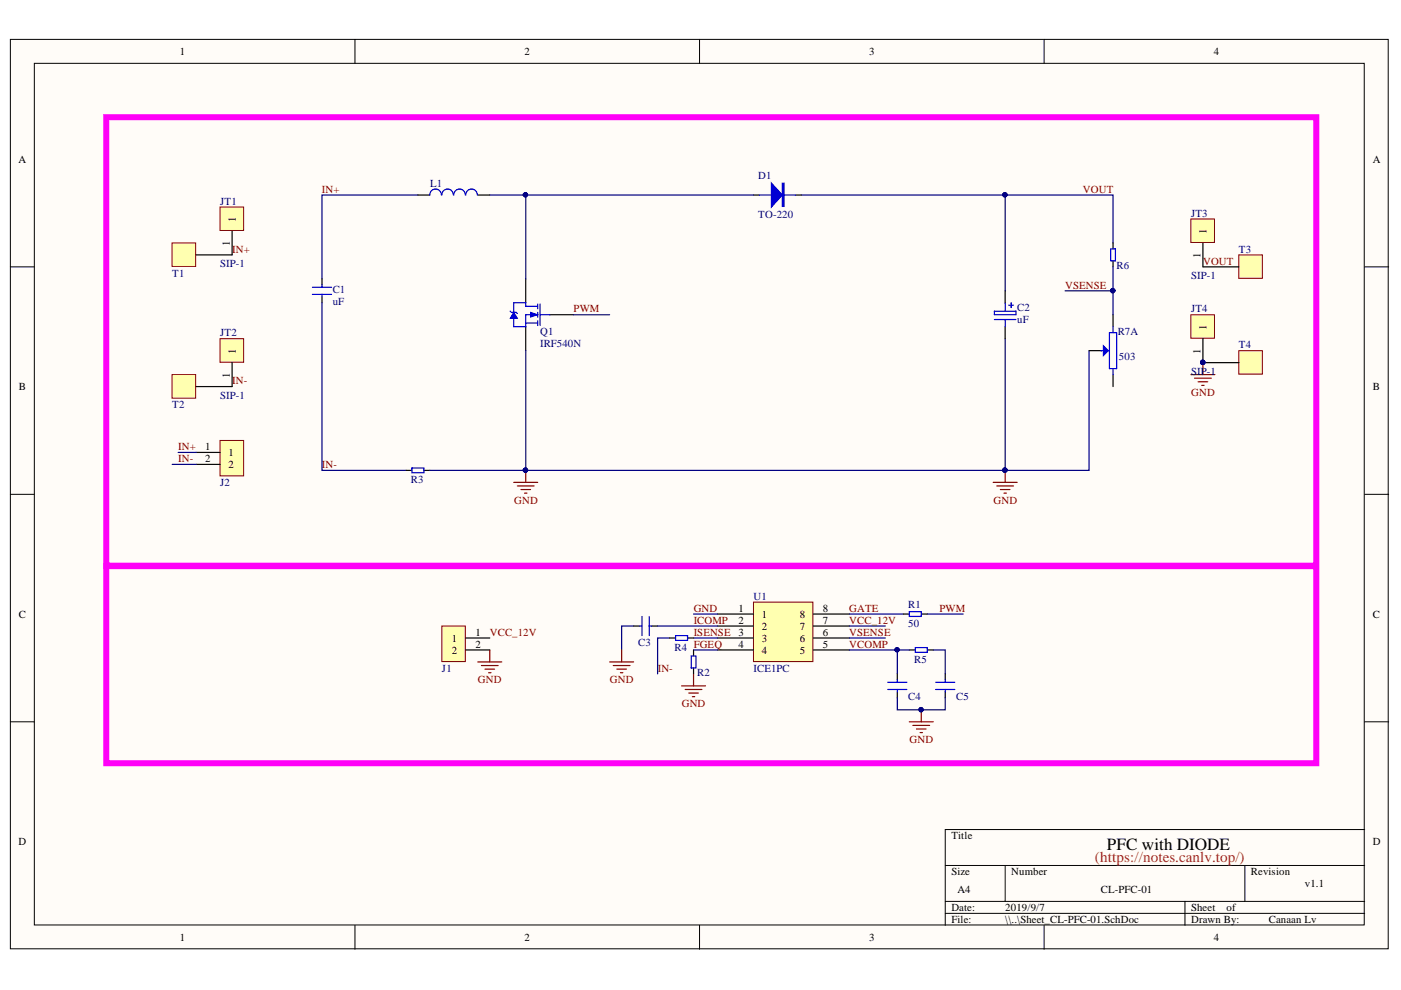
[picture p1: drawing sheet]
# Altium schematic sheet Sheet_CL-PFC-01.SchDoc: PFC with DIODE
size A4; Author: Canaan Lv; DocumentNumber: CL-PFC-01; Revision: v1.1

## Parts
C1  uF  [CAP-7.5-CP]
C2  uF  [CZ18X35]
C3  uF  [C120603]  (value not drawn)
C4  uF  [C120603]  (value not drawn)
C5  uF  [C120603]  (value not drawn)
D1  TO-220  [TO-220]
J1  SIP-2  [2.54XH接插件2P]  (value not drawn)
J2  SIP-2  [2.54XH接插件2P]  (value not drawn)
JT1  SIP-1  [2.54排针1X1]
JT2  SIP-1  [2.54排针1X1]
JT3  SIP-1  [2.54排针1X1]
JT4  SIP-1  [2.54排针1X1]
L1  (no value)  [77930]
Q1  IRF540N  [TO-220AB]
R1  R贴片电阻  [R120603]  (value not drawn)
R2  R贴片电阻  [R120603]  (value not drawn)
R3  R直插电阻  [水泥电阻]  (value not drawn)
R4  R贴片电阻  [R120603]  (value not drawn)
R5  R贴片电阻  [R120603]  (value not drawn)
R6  R贴片电阻  [R120603]  (value not drawn)
R7  (no value)  [ADJ-3296-1]  (part A of 2)
T1  香蕉头接线柱  [香蕉接线柱Black_6mm]  (value not drawn)
T2  香蕉头接线柱  [香蕉接线柱Black_6mm]  (value not drawn)
T3  香蕉头接线柱  [香蕉接线柱Black_6mm]  (value not drawn)
T4  香蕉头接线柱  [香蕉接线柱Black_6mm]  (value not drawn)
U1  ICE1PC  [SOP8]

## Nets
GND: C2.2 C3.1 C4.1 C5.1 J1.2 JT4.1 Q1.3(S) R2.1 R3.2 R7.2 T4.1 U1.1
FGEQ: R2.2 U1.4
GATE: R1.1 U1.8
ICOMP: C3.2 U1.2
IN+: C1.1 J2.1 JT1.1 L1.1 T1.1
IN-: C1.2 J2.2 JT2.1 R3.1 R4.2 T2.1
ISENSE: R4.1 U1.3
PWM: Q1.1(G) R1.2
VCC_12V: J1.1 U1.7
VCOMP: C4.2 R5.2 U1.5
VOUT: C2.1 D1.K JT3.1 R6.1 T3.1
VSENSE: R6.2 R7.1 U1.6
NetC5_2: C5.2 R5.1
NetD1_A: D1.A L1.2 Q1.2(D)

Not connected (* = marked no-connect by the designer): R7 3

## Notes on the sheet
- (https://notes.canlv.top/)
